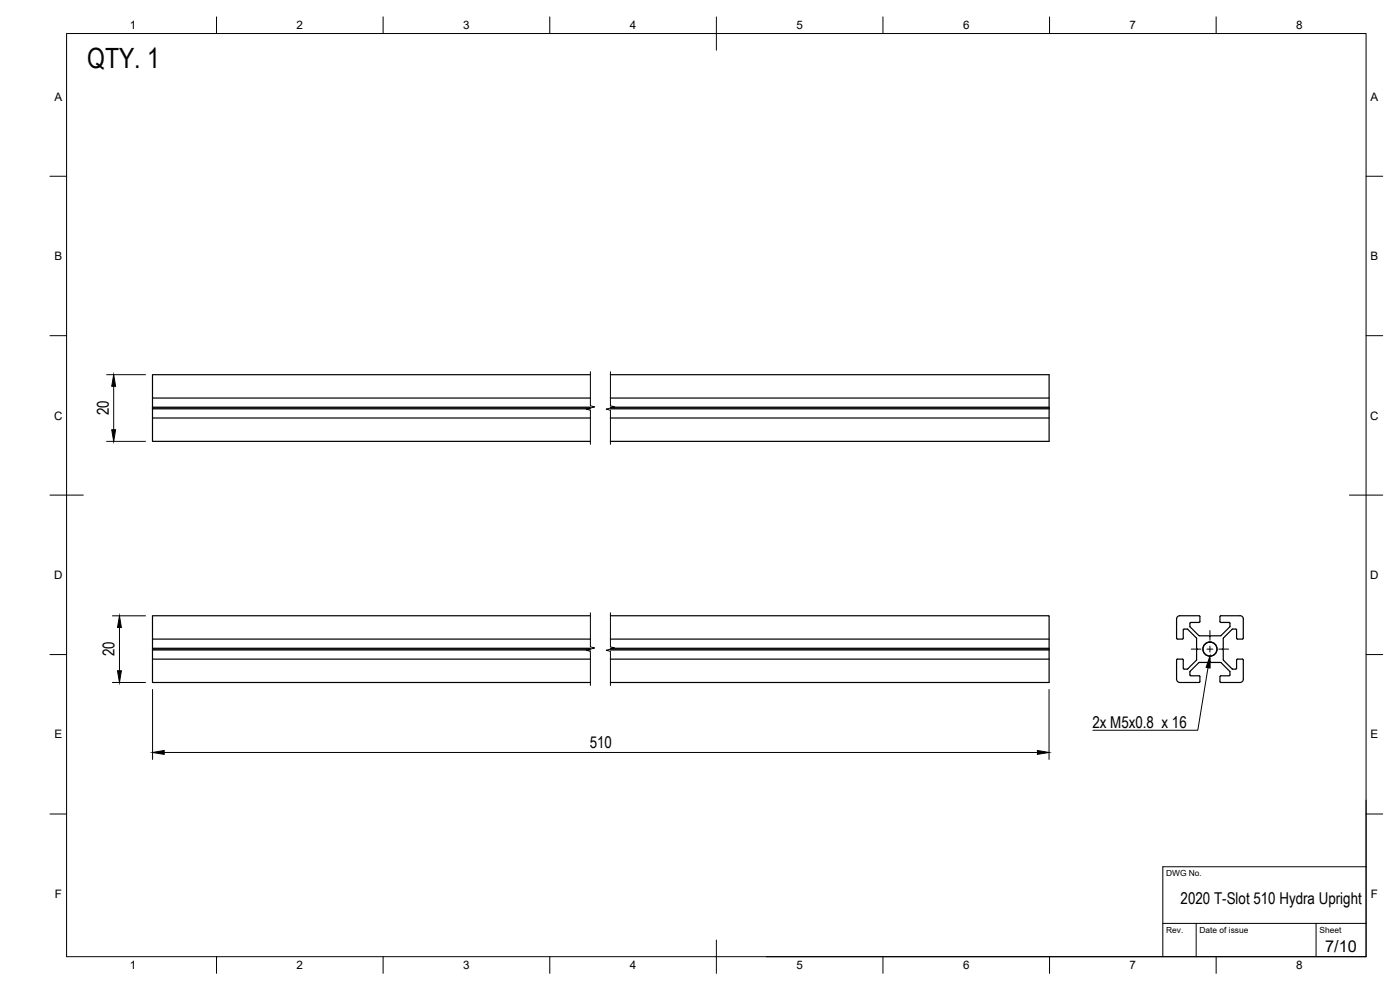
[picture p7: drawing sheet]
<svg xmlns="http://www.w3.org/2000/svg" width="420mm" height="297mm" viewBox="0 0 420 297" stroke-linecap="round" stroke-linejoin="round" font-family="sans-serif">
<!-- layer: Visible -->
<g fill="none" stroke="#000" stroke-width=".36">
<path d="M45.8 119.4v2.8h131.4M177.2 112.4h-131.4v7h131.4M183.2 112.4h131.7v20h-131.7M183.2 119.4h131.7M45.8 122.2v.2h131.4M45.8 122.4v.3h131.4M45.8 122.7v2.7h131.4M45.8 125.4v7h131.4M183.2 122.2h131.7M183.2 122.4h131.7M183.2 122.7h131.7M183.2 125.4h131.7"/>
<path d="M45.8 191.8v2.7h131.4M45.8 194.5v.3h131.4M45.8 194.8v.2h131.4M45.8 195v2.8h131.4M45.8 197.8v7h131.4M177.2 184.7h-131.4v7.1h131.4M183.2 184.7h131.7v20.1h-131.7M183.2 191.8h131.7M183.2 194.5h131.7M183.2 194.8h131.7M183.2 195h131.7M183.2 197.8h131.7"/>
<path d="M353.1 198v5.8a1.01 1.01 0 0 0 1 1l5.9-.1v-1.9l-2.6-.1-.3-.2 .1-1.1 2.7-2.6h3l.2-.3 .3 .3h3l2.7 2.7v1l-.2 .2M353.1 198l.3-.2h1.6l.1 2.7M353.1 191.5l.3 .2M353.4 191.8h1.5M355.4 188.8h1l2.7 2.7v3l.3 .3-.3 .2v3l-2.6 2.7-1.1 .1M355.4 188.8l-.3 .2v2.5l-.2 .2M357.1 187l.1 1.1 2.7 2.6M357.1 187l.3-.2 2.6-.1v-1.9l-5.9-.1a1.01 1.01 0 0 0-1 1v5.8M359.9 190.8h3l.2 .2 .3-.2h2.9M368.9 186.8l-2.7-.1v-1.9l5.9-.1a.97 .97 0 0 1 1 1v5.8l-.2 .2M368.9 186.8l.2 .2M369.1 187v1l-2.8 2.7"/>
<path d="M371.1 191.5l-.1-2.7h-1.2l-2.6 2.7-.1 3-.2 .3 .2 .2 .1 3.1 2.6 2.6 1.1 .1 .2-.3M371.1 198v2.5M371.1 191.5l.3 .2M371.1 198l.3-.2h1.5l.2 .2v5.8a.97 .97 0 0 1-1 1l-5.9-.1v-1.9h2.7M371.4 191.8h1.5M355.1 200.5l.3 .3"/>
<circle cx="363.1" cy="194.8" r="2.11"/>
<circle cx="363.1" cy="194.8" r="2.13"/>
</g>
<!-- layer: BORDER -->
<g fill="none" stroke="#000" stroke-width=".3">
<path d="M20 10.1h390v276.9h-390zM65 5.1v5M115 5.1v5M165 5.1v5M215 5.1v10M265 5.1v5M315 5.1v5M365 5.1v5M15 52.9h5M410 52.9h5M15 100.7h5M410 100.7h5"/>
<path d="M15 148.6h10M405 148.6h10M15 196.4h5M410 196.4h5M15 244.2h5M410 244.2h5M65 287v5M115 287v5M165 287v5M215 282.1v9.9M265 287v5M315 287v5"/>
<path d="M365 287v5"/>
</g>
<!-- layer: TITLEBLOCK -->
<path d="M410 240.1v46.9h-180M349 277.1h61M359 277.1v9.9M395 277.1v9.9M410 260.1h-61v26.9" fill="none" stroke="#000" stroke-width=".3"/>
<!-- layer: Break Lines -->
<path d="M177.2 111.5v10.3l1.3 .3-2.6 .7 1.3 .3v10.2M183.2 111.5v10.3l1.2 .3-2.5 .7 1.3 .3v10.2M177.2 183.9v10.2l1.3 .3-2.6 .7 1.3 .3v10.3M183.2 183.9v10.2l1.2 .3-2.5 .7 1.3 .3v10.3" fill="none" stroke="#000" stroke-width=".3"/>
<!-- layer: FD_Dimensions -->
<path d="M32 112.4h11.7M34.1 115.9v13M32 132.4h11.7M33.7 184.8h10M35.9 188.3v13M33.7 204.8h10M45.8 206.9v21M314.8 206.9v21M49.3 225.8h262" fill="none" stroke="#000" stroke-width=".3"/>
<path d="M34.1 112.4l.6 3.5h-1.2zM33.5 128.9h1.2l-.6 3.5zM35.9 184.8l.5 3.5h-1.1zM35.3 201.3h1.1l-.5 3.5zM45.8 225.8l3.5-.6v1.1zM311.3 225.2l3.5 .6-3.5 .5z" fill="#000" stroke="#000" stroke-width=".3"/>
<!-- layer: Hole Notes -->
<path d="M363.1 196.9v3.5l-1.1-.2z" fill="#000" stroke="#000" stroke-width=".3"/>
<path d="M362.5 200.3l-3 18.8h-31.5" fill="none" stroke="#000" stroke-width=".3"/>
<!-- layer: Smart Centers -->
<path d="M357.5 194.8h2.9M362.2 194.8h1.8M363.1 189.2v2.9M363.1 193.9v1.8M363.1 197.4v3M365.8 194.8h2.9" fill="none" stroke="#000" stroke-width=".3"/>
<text font-size="8.4" x="26.2" y="20.5">QTY. 1</text>
<g font-size="4.9">
<text x="32.7" y="124.6" transform="rotate(-90 32.7 124.6)">20</text>
<text x="34.4" y="196.9" transform="rotate(-90 34.4 196.9)">20</text>
<text x="327.9" y="218.4">2x M5x0.8 x 16</text>
<text x="177" y="224.3">510</text>
<text x="354.3" y="271.3">2020 T-Slot 510 Hydra Upright</text>
<text x="397.7" y="285.7">7/10</text>
</g>
<g font-size="3.5">
<text x="39" y="8.8">1</text>
<text x="89" y="8.8">2</text>
<text x="139" y="8.8">3</text>
<text x="189" y="8.8">4</text>
<text x="239" y="8.8">5</text>
<text x="289" y="8.8">6</text>
<text x="339" y="8.8">7</text>
<text x="389" y="8.8">8</text>
<text x="16.3" y="30.2">A</text>
<text x="411.3" y="30.2">A</text>
<text x="16.3" y="78">B</text>
<text x="411.3" y="78">B</text>
<text x="16.2" y="125.9">C</text>
<text x="411.2" y="125.9">C</text>
<text x="16.2" y="173.7">D</text>
<text x="411.2" y="173.7">D</text>
<text x="16.3" y="221.6">E</text>
<text x="411.3" y="221.6">E</text>
<text x="16.4" y="269.4">F</text>
<text x="411.4" y="269.4">F</text>
<text x="39" y="290.8">1</text>
<text x="89" y="290.8">2</text>
<text x="139" y="290.8">3</text>
<text x="189" y="290.8">4</text>
<text x="239" y="290.8">5</text>
<text x="289" y="290.8">6</text>
<text x="339" y="290.8">7</text>
<text x="389" y="290.8">8</text>
</g>
<g font-size="2.5">
<text x="350" y="262.9">DWG No.</text>
<text x="350" y="279.9">Rev.</text>
<text x="360" y="279.9">Date of issue</text>
<text x="396" y="279.9">Sheet</text>
</g>
</svg>
